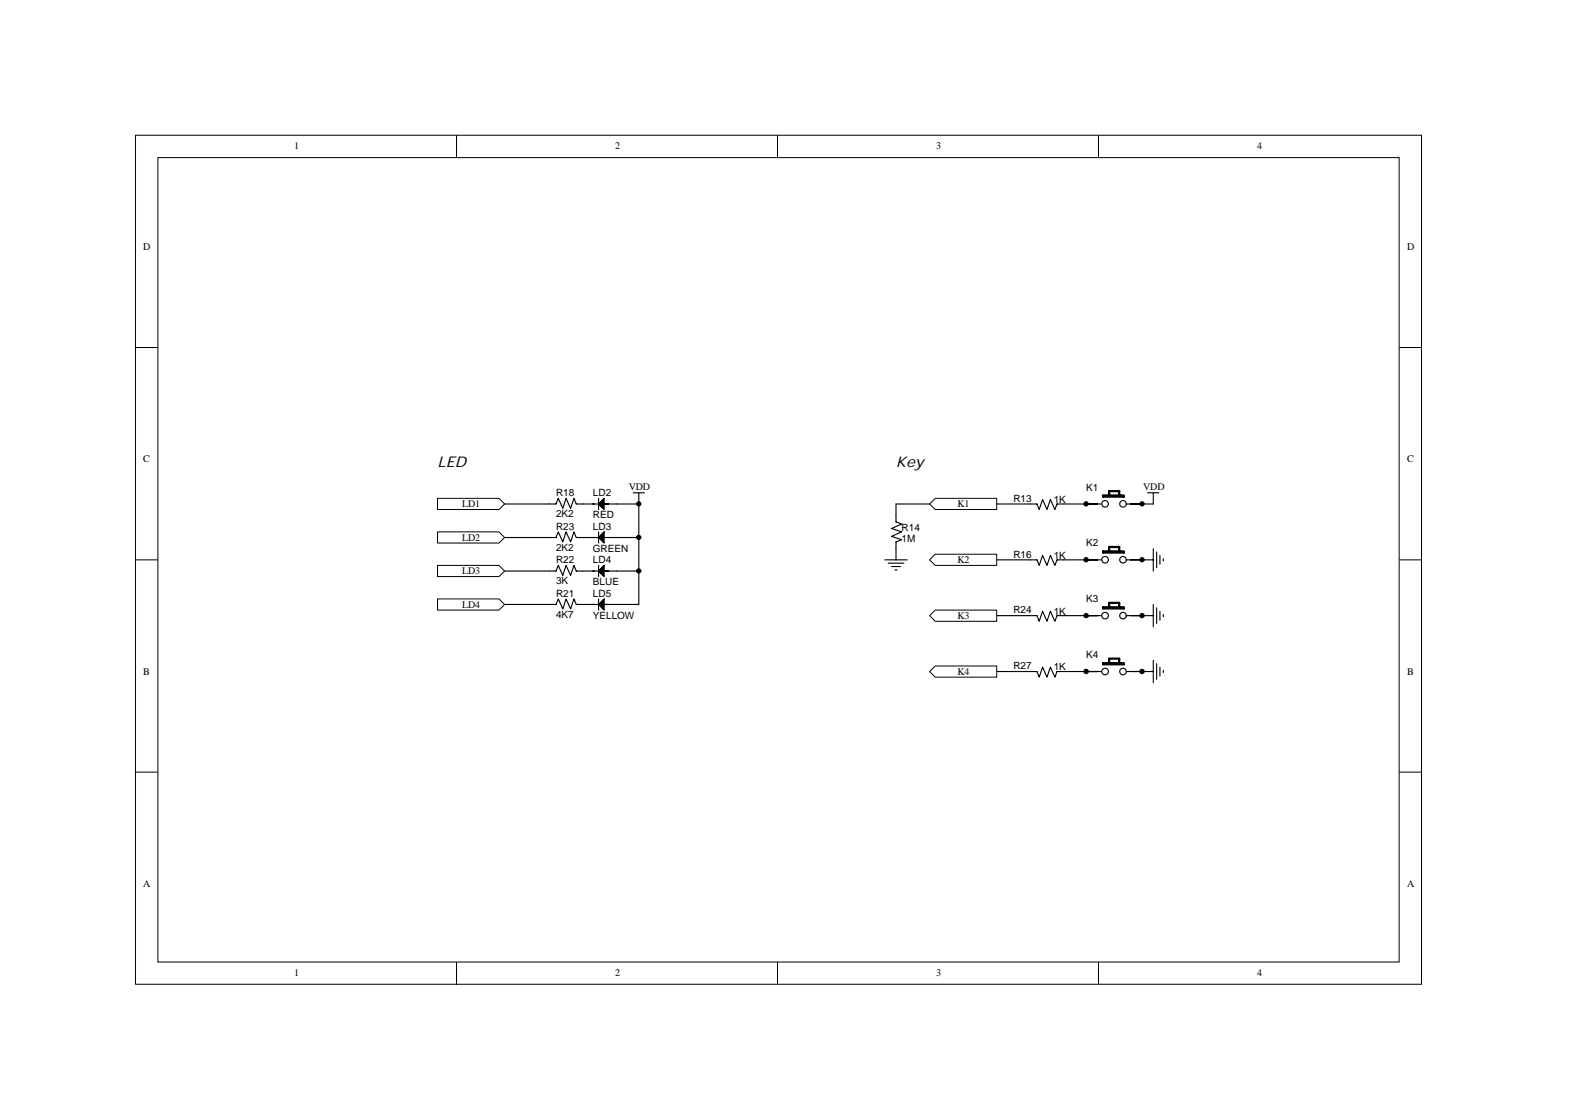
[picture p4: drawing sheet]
<svg xmlns="http://www.w3.org/2000/svg" width="297mm" height="210mm" viewBox="0 0 297 210" stroke-linecap="round" stroke-linejoin="round" font-family="sans-serif">
<g fill="none" stroke="#000" stroke-width=".19">
<path d="M25.4 25.4h241v159.1h-241zM29.6 29.5h232.6v150.9h-232.6zM85.6 25.4v4.1M145.7 25.4v4.1M205.9 25.4v4.1M25.4 65.2h4.2M262.2 65.2h4.2M25.4 105h4.2M262.2 105h4.2M25.4 144.8h4.2M262.2 144.8h4.2M85.6 180.4v4.2"/>
<path d="M145.7 180.4v4.2M205.9 180.4v4.2"/>
</g>
<g fill="none" stroke="#000" stroke-width=".21">
<path d="M94.6 94.5h9.6l.4-1.1 .9 1.9 .6-1.9 .8 1.9 .7-1.9 .4 1.1h4.2M112.2 93.4v2.1M112.2 99.7v2.1M112.4 94.3v.4M112.6 94.1v.8M112.8 93.9v1.2M113 93.6v1.7M113 99.9v1.7M113.2 93.4v2.1l-1-1zM113.2 99.7v2.1l-1-1zM113.2 94.5h6.5v18.8h-6.5M118.7 92.4h2.1"/>
<path d="M119.7 92.4v2.1M174.2 94.5h-6.3v3.3l1.1 .5-1.9 .8 1.9 .6-1.9 .9 1.9 .6-1.1 .4v3.4M193.1 94.5h1.2l.5 1 .6-1.9 .8 1.9 .6-1.9 .9 1.9 .4-1h8.2M206.7 92.8h4v.4h-4zM206.7 93h4M207.7 92.8v-.6h2.1v.6M207.7 92.2v-.2h2.1v.2M208 92.2v.6M209.6 92.2v.6M211.1 94.5h2.9M215.1 92.4h2.1M216.1 92.4v2.1"/>
<path d="M94.6 113.3h9.6l.4-1 .9 1.9 .6-1.9 .8 1.9 .7-1.9 .4 1h4.2M94.6 107.1h9.6l.4-1.1 .9 1.9 .6-1.9 .8 1.9 .7-1.9 .4 1.1h4.2M94.6 100.8h9.6l.4-1.1 .9 1.9 .6-1.9 .8 1.9 .7-1.9 .4 1.1h4.2M112.2 106v2.1M112.2 112.3v2.1M112.4 100.6v.4M112.4 106.8v.5M112.4 113.1v.4M112.6 100.4v.8M112.6 106.6v.9M112.6 112.9v.8M112.8 100.1v1.3"/>
<path d="M112.8 106.4v1.3M112.8 112.7v1.3M113 106.2v1.7M113 112.5v1.7M113.2 106v2.1l-1-1zM113.2 112.3v2.1l-1-1.1zM113.2 107.1h6.5M113.2 100.8h6.5M165.8 105h4.2M166.5 105.6h2.9M167.1 106.2h1.7M167.7 106.8h.4"/>
<path d="M186.8 105h7.5l.5 1 .6-1.9 .8 1.9 .6-1.9 .9 1.9 .4-1h8.2M186.8 115.4h7.5l.5 1.1 .6-1.9 .8 1.9 .6-1.9 .9 1.9 .4-1.1h8.2M206.7 113.7h4v.5h-4zM206.7 103.3h4v.4h-4zM206.7 114h4M206.7 103.5h4M207.7 113.7v-.6h2.1v.6M207.7 113.1v-.2h2.1v.2M207.7 103.3v-.6h2.1v.6M207.7 102.7v-.3h2.1v.3M208 102.7v.6M208 113.1v.6"/>
<path d="M209.6 102.7v.6M209.6 113.1v.6M211.1 105h5M211.1 115.4h2.9M216.1 102.9v4.2M216.8 103.5v2.9M217.4 104.1v1.7M218 104.8v.4M186.8 125.9h7.5l.5 1.1 .6-1.9 .8 1.9 .6-1.9 .9 1.9 .4-1.1h8.2M206.7 124.2h4v.5h-4zM206.7 124.4h4M207.7 124.2v-.6h2.1v.6"/>
<path d="M207.7 123.6v-.2h2.1v.2M208 123.6v.6M209.6 123.6v.6M211.1 125.9h2.9"/>
<circle cx="207.1" cy="94.5" r=".62"/>
<circle cx="210.5" cy="94.5" r=".62"/>
<circle cx="207.1" cy="104.9" r=".62"/>
<circle cx="207.1" cy="115.4" r=".62"/>
<circle cx="210.5" cy="104.9" r=".62"/>
<circle cx="210.5" cy="115.4" r=".62"/>
<circle cx="207.1" cy="125.9" r=".62"/>
<circle cx="210.5" cy="125.9" r=".62"/>
</g>
<g fill="#fff" stroke="#000" stroke-width=".19">
<path d="M175.3 93.4h11.5v2.1h-11.5l-1.1-1z" fill-rule="evenodd"/>
<path d="M174.2 125.9l1.1-1h11.5v2.1h-11.5z" fill-rule="evenodd"/>
<path d="M82 112.3h11.5l1.1 1-1.1 1.1h-11.5z" fill-rule="evenodd"/>
<path d="M82 106h11.5l1.1 1.1-1.1 1h-11.5z" fill-rule="evenodd"/>
<path d="M82 99.7h11.5l1.1 1.1-1.1 1h-11.5z" fill-rule="evenodd"/>
<path d="M82 93.4h11.5l1.1 1.1-1.1 1h-11.5z" fill-rule="evenodd"/>
<path d="M174.2 115.4l1.1-1h11.5v2.1h-11.5z" fill-rule="evenodd"/>
<path d="M175.3 103.9h11.5v2.1h-11.5l-1.1-1z" fill-rule="evenodd"/>
</g>
<path d="M186.8 94.5h6.3M214 94.5h2.1M214 115.4h2.1M216.1 113.3v4.2M216.8 114v2.9M217.4 114.6v1.7M218 115.2v.4M214 125.9h2.1M216.1 123.8v4.2M216.8 124.4v3M217.4 125.1v1.6M218 125.7v.4" fill="none" stroke="#000" stroke-width=".21"/>
<g fill="#000" stroke="#000" stroke-width=".19">
<circle cx="119.7" cy="94.5" r=".41"/>
<circle cx="203.5" cy="94.5" r=".41"/>
<circle cx="214" cy="94.5" r=".41"/>
<circle cx="119.7" cy="100.8" r=".41"/>
<circle cx="119.7" cy="107" r=".41"/>
<circle cx="203.5" cy="115.4" r=".41"/>
<circle cx="203.5" cy="104.9" r=".41"/>
<circle cx="214" cy="115.4" r=".41"/>
<circle cx="214" cy="104.9" r=".41"/>
<circle cx="203.5" cy="125.9" r=".42"/>
<circle cx="214" cy="125.9" r=".42"/>
</g>
<g font-size="2.8">
<text x="82" y="87.6">LED</text>
<text x="167.9" y="87.6">Key</text>
</g>
<g font-size="1.9">
<text x="55.2" y="28">1</text>
<text x="115.3" y="28">2</text>
<text x="175.5" y="28">3</text>
<text x="235.6" y="28">4</text>
<text x="26.9" y="46.9">D</text>
<text x="263.7" y="46.9">D</text>
<text x="26.9" y="86.7">C</text>
<text x="263.7" y="86.7">C</text>
<text x="86.6" y="95.1">LD1</text>
<text x="104.2" y="93">R18</text>
<text x="111.1" y="93">LD2</text>
<text x="117.8" y="91.9">VDD</text>
<text x="179.4" y="95.1">K1</text>
<text x="189.9" y="94.1">R13</text>
<text x="197.5" y="94.3">1K</text>
<text x="203.6" y="92">K1</text>
<text x="214.2" y="91.9">VDD</text>
<text x="86.6" y="101.3">LD2</text>
<text x="104.2" y="99.3">R23</text>
<text x="104.2" y="97">2K2</text>
<text x="111.1" y="97.2">RED</text>
<text x="111.1" y="99.3">LD3</text>
<text x="169" y="99.5">R14</text>
<text x="169" y="101.6">1M</text>
<text x="86.6" y="107.6">LD3</text>
<text x="104.2" y="105.6">R22</text>
<text x="104.2" y="103.3">2K2</text>
<text x="111.1" y="105.6">LD4</text>
<text x="111.1" y="103.5">GREEN</text>
<text x="179.4" y="105.5">K2</text>
<text x="189.9" y="104.5">R16</text>
<text x="197.5" y="104.7">1K</text>
<text x="203.6" y="102.4">K2</text>
<text x="86.6" y="113.9">LD4</text>
<text x="104.2" y="111.9">R21</text>
<text x="104.2" y="109.6">3K</text>
<text x="111.1" y="109.8">BLUE</text>
<text x="111.1" y="111.9">LD5</text>
<text x="203.6" y="112.9">K3</text>
<text x="104.2" y="115.8">4K7</text>
<text x="111.1" y="116.1">YELLOW</text>
<text x="179.4" y="116">K3</text>
<text x="189.9" y="115">R24</text>
<text x="197.5" y="115.2">1K</text>
<text x="189.9" y="125.5">R27</text>
<text x="197.5" y="125.7">1K</text>
<text x="203.6" y="123.4">K4</text>
<text x="26.9" y="126.5">B</text>
<text x="179.4" y="126.5">K4</text>
<text x="263.7" y="126.5">B</text>
<text x="26.9" y="166.3">A</text>
<text x="263.7" y="166.3">A</text>
<text x="55.2" y="183">1</text>
<text x="115.3" y="183">2</text>
<text x="175.5" y="183">3</text>
<text x="235.6" y="183">4</text>
</g>
</svg>
